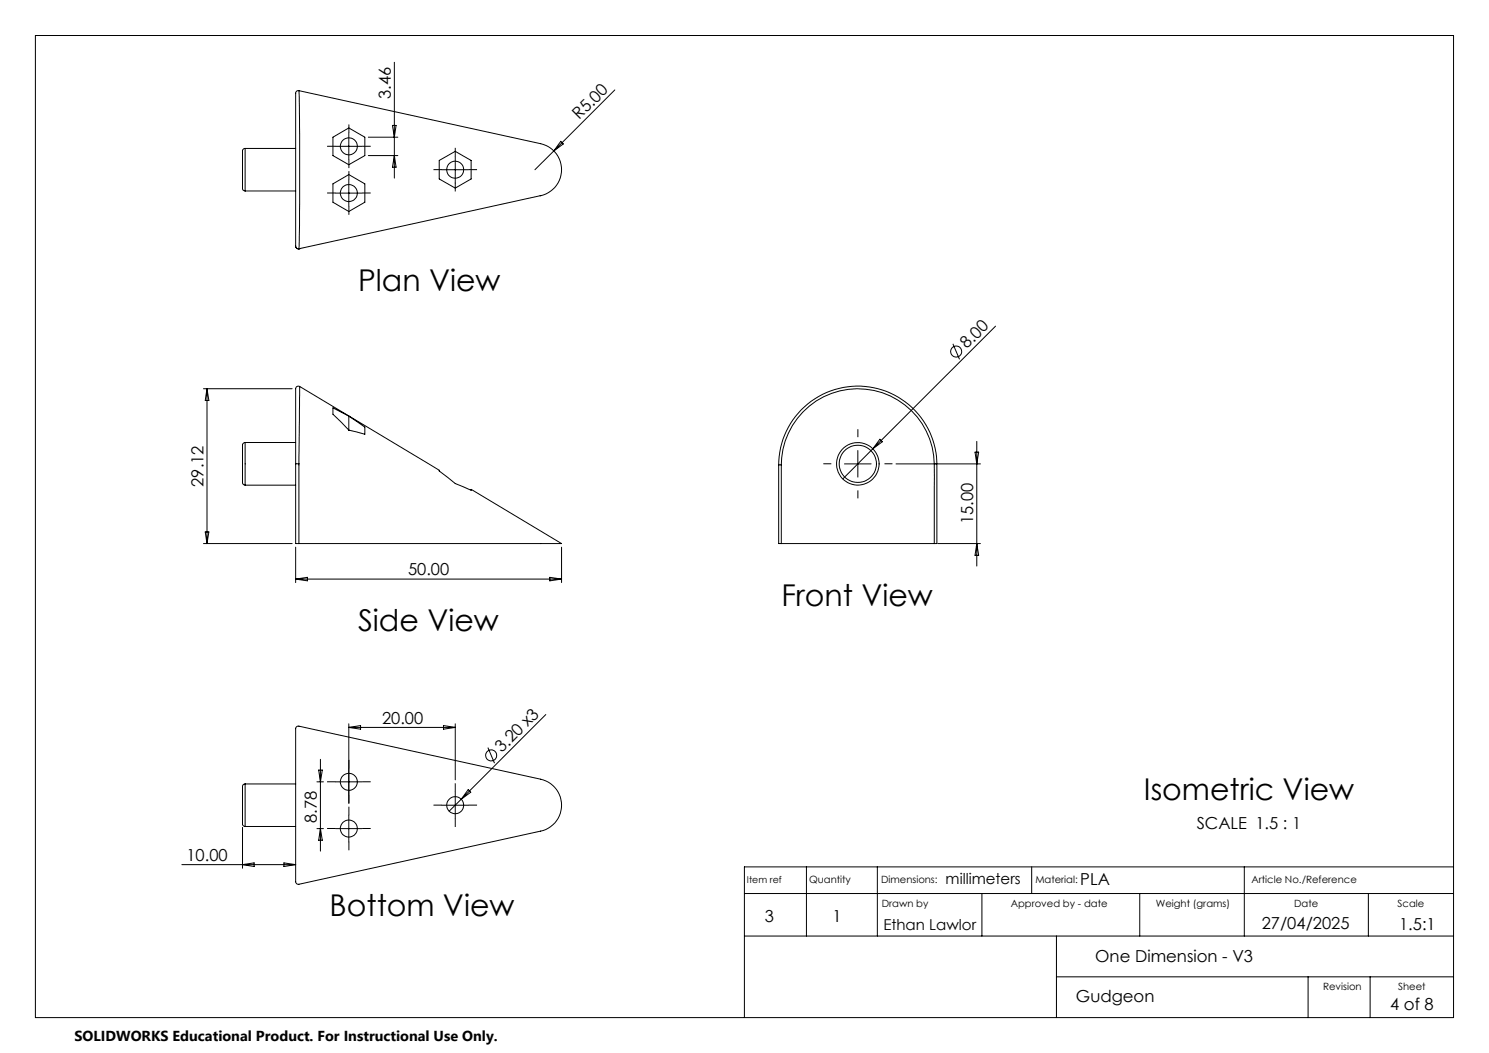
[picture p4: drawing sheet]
<svg xmlns="http://www.w3.org/2000/svg" width="420mm" height="297mm" viewBox="0 0 420 297" stroke-linecap="round" stroke-linejoin="round" font-family="sans-serif">
<g fill="none" stroke="#000" stroke-width=".28">
<path d="M10 10h400v277h-400zM111.2 17.6v32.6M84.3 25.6l68.2 14.9a7.5 7.5 0 0 1 5.9 7.4 7.5 7.5 0 0 1-6 7.3l-68.1 15M84.3 25.6a.86 .86 0 0 0-.9 1.2v42a.94 .94 0 0 0 .9 1.4M84.3 25.6l.2 12.4-.2 32.2M93.9 38.7l4.5-2.6 4.5 2.6v5.2l-4.5 2.6-4.5-2.6zM98.4 37.5v7.5M103.9 38.7h8.3M110.7 35.4h1l-.5 3.3zM158.2 39.9l.7 .7-2.7 2zM173.4 25.4l-17.2 17.2M69.1 41.9a.94 .94 0 0 0-.7 1.3v9.9a.72 .72 0 0 0 .7 .8"/>
<path d="M69.1 41.9v12M69.1 41.9h14.3M69.1 53.9h14.3M93.9 51.9l4.5-2.7 4.5 2.7v5.1l-4.5 2.7-4.5-2.7zM94.7 54.5h7.4M94.7 41.3h7.4M98.4 50.7v7.5M103.9 43.9h8.3M111.2 43.9l.5 3.3h-1zM123.9 45.3l4.5-2.6 4.5 2.6v5.2l-4.5 2.6-4.5-2.6zM124.6 47.9h7.6M128.4 44.1v7.5"/>
<path d="M156.2 42.6l-5.3 5.3M84.3 70.2h.1M268.8 97l1.9 4.3M280.8 92l-43.1 43.1M57.4 109.6h25M58.4 109.6v43.7M58.4 109.6l.5 3.4h-1zM84.5 109l39.4 23.6v.3l4.5 3.5 4.5 1.9v-.3l25.5 15.3h-74.1M84.5 109a.84 .84 0 0 0-.9 .2 .84 .84 0 0 0-.2 .9v20.7M84.5 109l-.2 21.8M98.4 117.4l-4.5-2.4v1.8l4.5 4.5M98.4 117.4l4.5 3.1v2l-4.5-1.2"/>
<path d="M98.4 117.4v3.9M69.1 124.8a.98 .98 0 0 0-.7 1.4v9.9a.78 .78 0 0 0 .7 .7M69.1 124.8v12M69.1 124.8h14.3M69.1 136.8h14.3M83.4 130.8v22.5h.9M84.3 130.8v22.5M84.3 130.8h-.9M219.6 131.1v22.2h.8M219.6 131.1h.8M220.4 131.1v22.2M238.2 130.8h7.5"/>
<path d="M242 127.1v7.5M248.2 123.9l.7 .7-2.7 2zM252.7 130.8h23.8M263.5 130.8h.6a18.2 18.2 0 0 0-2.4-10 22.3 22.3 0 0 0-25-11.2 22.3 22.3 0 0 0-17.1 21.5M263.5 130.8a21.6 21.6 0 0 0-21.7-21.2 21.6 21.6 0 0 0-21.4 21.5M263.5 130.8v22.5M264.2 130.8l.1 22.5h-.8M275 127.5h1l-.5 3.3zM275.5 124.5v35.2M57.4 153.3h25M57.9 150h1l-.5 3.3zM83.4 154.3v10"/>
<path d="M158.4 154.3v10M220.4 153.3h43.1M264.5 153.3h12M275.5 153.3l.5 3.3h-1zM83.4 163.3h75M83.4 163.3l3.3-.5v1zM155.1 162.8l3.3 .5-3.3 .5zM83.6 205.1l.7-.3 68.2 15a7.5 7.5 0 0 1 5.9 7.3 7.5 7.5 0 0 1-5.9 7.3l-68.2 15a.75 .75 0 0 1-.9-.7v-43.3zM89.9 217.2h1l-.5 3.3zM90.4 214.2v25.9M98.4 204.1v22.5M98.4 205.2h30"/>
<path d="M98.4 205.2l3.3-.6v1.1zM125.1 204.6l3.3 .6-3.3 .5zM128.4 204.1v15.9M137.6 210.9l1.9 4.4M154 201.5l-23.9 23.9M68.4 233.4v11.5M69.1 221.1a.94 .94 0 0 0-.7 1.4v9.9a.72 .72 0 0 0 .7 .7M69.1 221.1v12M69.1 221.1h14.3M69.1 233.1h14.3M89.4 220.5h1.8M89.4 233.7h1.8"/>
<path d="M90.4 233.7l.5 3.3h-1zM94.7 220.5h7.4M94.7 233.7h7.4M98.4 229.9v7.6M124.6 227.1h7.6M128.4 223.4v7.5M130.1 225.4l-3.4 3.4M132.1 222.7l.7 .7-2.7 2zM51.3 243.9h32.1M68.4 243.9l3.3-.5v1zM80.1 243.4l3.3 .5-3.3 .5zM210 252h200"/>
<path d="M227.5 244.5v19.5M247.5 244.5v19.5M277 252v12M291 244.5v7.5M321.5 252v12M351 244.5v19.5M386 252v12M410 244.5h-200v42.5M210 264h200M298 264v23M298 275.5h112M369 275.5v11.5"/>
<path d="M386.5 275.5v11.5"/>
<circle cx="98.4" cy="41.3" r="2.4"/>
<circle cx="98.4" cy="54.5" r="2.39"/>
<circle cx="128.4" cy="47.9" r="2.39"/>
<circle cx="269.7" cy="99.2" r="1.55"/>
<circle cx="242" cy="130.8" r="6"/>
<circle cx="242" cy="130.8" r="5.3"/>
<circle cx="138.5" cy="213.1" r="1.56"/>
<circle cx="98.4" cy="220.5" r="2.4"/>
<circle cx="98.4" cy="233.7" r="2.39"/>
<circle cx="128.4" cy="227.1" r="2.4"/>
</g>
<g fill="none" stroke="#000" stroke-width=".28" stroke-dasharray="15.2 1.3 1.3 1.3" stroke-linecap="butt">
<path d="M98.4 37.5v-2.4M94.7 54.4h-2.4M94.7 41.3h-2.4M98.4 50.7v-2.4M98.4 58.2v2.4M98.4 45v2.4M102.2 54.4h2.4M102.2 41.3h2.4M124.7 47.8h-2.4M128.4 44.1v-2.4M128.4 51.6v2.4M132.2 47.8h2.4"/>
<path d="M234.5 130.8h-2.3M242 123.3v-2.2M242 138.3v2.3M249.5 130.8h2.2M98.4 216.8v-2.4M94.7 220.5h-2.4M94.7 233.7h-2.4M98.4 224.3v2.4M98.4 229.9v-2.4M98.4 237.4v2.4M102.2 220.5h2.4M102.2 233.7h2.4"/>
<path d="M124.7 227.1h-2.4M128.4 223.3v-2.4M128.4 230.8v2.4M132.2 227.1h2.4"/>
</g>
<g font-size="8.5">
<text x="101" y="82.2">Plan View</text>
<text x="220.4" y="170.9">Front View</text>
<text x="101" y="178">Side View</text>
<text x="322.7" y="225.6">Isometric View</text>
<text x="93" y="258.4">Bottom View</text>
</g>
<g font-size="4.7">
<text x="110.2" y="27.9" transform="rotate(-90 110.2 27.9)">3.46</text>
<text x="163.4" y="33.9" transform="rotate(-45 163.4 33.9)">R5.00</text>
<text x="272.8" y="98.5" transform="rotate(-45 272.8 98.5)">8.00</text>
<text x="57.4" y="137.3" transform="rotate(-90 57.4 137.3)">29.12</text>
<text x="274.5" y="147.9" transform="rotate(-90 274.5 147.9)">15.00</text>
<text x="115.1" y="162.3">50.00</text>
<text x="107.8" y="204.1">20.00</text>
<text x="141.6" y="212.4" transform="rotate(-45 141.6 212.4)">3.20 x3</text>
<text x="89.4" y="232.1" transform="rotate(-90 89.4 232.1)">8.78</text>
<text x="337.6" y="233.8">SCALE 1.5 : 1</text>
<text x="52.6" y="242.9">10.00</text>
<text x="304.7" y="249.6">PLA</text>
<text x="215.7" y="260.1">3</text>
<text x="234.8" y="260.1">1</text>
<text x="355.9" y="262.2">27/04/2025</text>
<text x="394.6" y="262.2">1.5:1</text>
<text x="308.9" y="271.4">One Dimension - V3</text>
<text x="303.5" y="282.7">Gudgeon</text>
<text x="392.1" y="284.9">4 of 8</text>
</g>
<g font-size="4.2">
<text x="266.7" y="249.4">millimeters</text>
<text x="249.2" y="262.2">Ethan Lawlor</text>
</g>
<text font-size="4.1" x="21" y="293.7">SOLIDWORKS Educational Product. For Instructional Use Only.</text>
<g font-size="2.8">
<text x="228.2" y="249.1">Quantity</text>
<text x="248.5" y="249.1">Dimensions:</text>
<text x="292" y="249.1">Material:</text>
<text x="353" y="249.1">Article No./Reference</text>
<text x="248.7" y="255.8">Drawn by</text>
<text x="285.1" y="255.8">Approved by - date</text>
<text x="326" y="255.8">Weight (grams)</text>
<text x="365" y="255.8">Date</text>
<text x="394.2" y="255.8">Scale</text>
<text x="373.2" y="279.1">Revision</text>
<text x="394.4" y="279.2">Sheet</text>
</g>
<text font-size="2.7" x="210.7" y="249.2">Item ref</text>
</svg>
